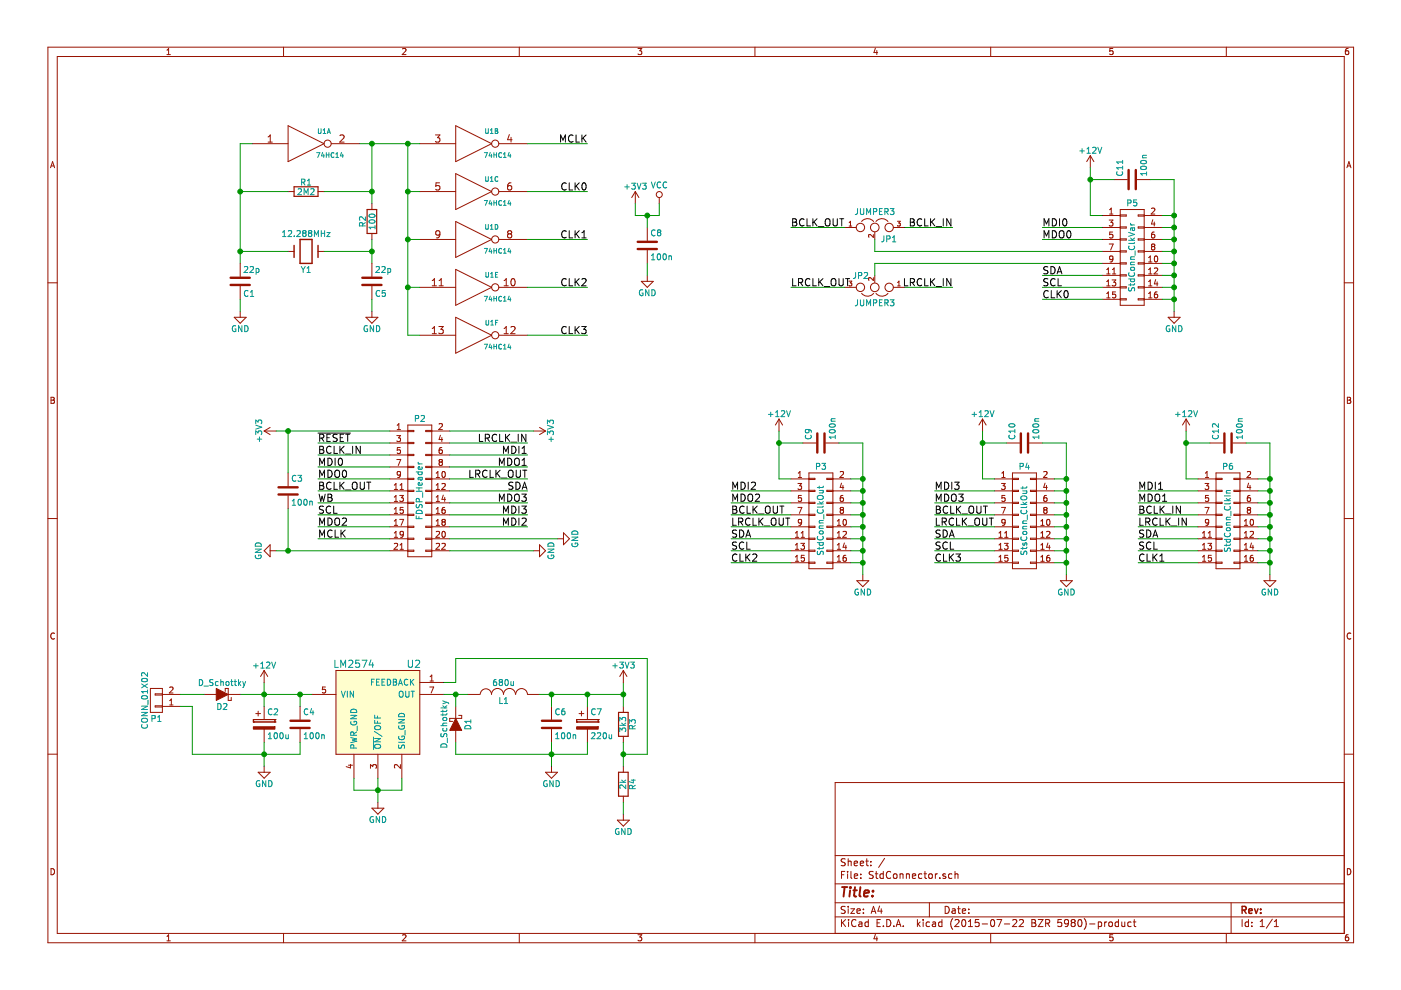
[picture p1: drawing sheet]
EESchema Schematic File Version 2
LIBS:power
LIBS:device
LIBS:transistors
LIBS:conn
LIBS:linear
LIBS:regul
LIBS:74xx
LIBS:cmos4000
LIBS:adc-dac
LIBS:memory
LIBS:xilinx
LIBS:microcontrollers
LIBS:dsp
LIBS:microchip
LIBS:analog_switches
LIBS:motorola
LIBS:texas
LIBS:intel
LIBS:audio
LIBS:interface
LIBS:digital-audio
LIBS:philips
LIBS:display
LIBS:cypress
LIBS:siliconi
LIBS:opto
LIBS:atmel
LIBS:contrib
LIBS:valves
LIBS:texas_instruments
LIBS:StdConnector-cache
EELAYER 25 0
EELAYER END
$Descr A4 11693 8268
encoding utf-8
Sheet 1 1
Title ""
Date ""
Rev ""
Comp ""
Comment1 ""
Comment2 ""
Comment3 ""
Comment4 ""
$EndDescr
$Comp
L CONN_02X11 P2
U 1 1
P 3500 4100
F 0 "P2" H 3500 4700 50  0000 C CNN
F 1 "FDSP_Header" V 3500 4100 50  0000 C CNN
F 2 "Socket_Strips:Socket_Strip_Straight_2x11" H 3500 2900 60  0001 C CNN
F 3 "" H 3500 2900 60  0000 C CNN
	1    3500 4100
	1    0    0    -1  
$EndComp
$Comp
L +3V3 #PWR104
U 1 1
P 2300 3600
F 0 "#PWR104" H 2300 3450 50  0001 C CNN
F 1 "+3V3" H 2300 3740 50  0000 C CNN
F 2 "" H 2300 3600 60  0000 C CNN
F 3 "" H 2300 3600 60  0000 C CNN
	1    2300 3600
	0    -1   -1   0   
$EndComp
$Comp
L +3V3 #PWR108
U 1 1
P 4450 3600
F 0 "#PWR108" H 4450 3450 50  0001 C CNN
F 1 "+3V3" H 4450 3740 50  0000 C CNN
F 2 "" H 4450 3600 60  0000 C CNN
F 3 "" H 4450 3600 60  0000 C CNN
	1    4450 3600
	0    1    1    0   
$EndComp
Wire Wire Line
	4450 3600 3750 3600
Wire Wire Line
	2300 3600 3250 3600
$Comp
L GND #PWR105
U 1 1
P 2300 4600
F 0 "#PWR105" H 2300 4350 50  0001 C CNN
F 1 "GND" H 2300 4450 50  0000 C CNN
F 2 "" H 2300 4600 60  0000 C CNN
F 3 "" H 2300 4600 60  0000 C CNN
	1    2300 4600
	0    1    1    0   
$EndComp
$Comp
L GND #PWR111
U 1 1
P 4650 4500
F 0 "#PWR111" H 4650 4250 50  0001 C CNN
F 1 "GND" H 4650 4350 50  0000 C CNN
F 2 "" H 4650 4500 60  0000 C CNN
F 3 "" H 4650 4500 60  0000 C CNN
	1    4650 4500
	0    -1   1    0   
$EndComp
$Comp
L GND #PWR109
U 1 1
P 4450 4600
F 0 "#PWR109" H 4450 4350 50  0001 C CNN
F 1 "GND" H 4450 4450 50  0000 C CNN
F 2 "" H 4450 4600 60  0000 C CNN
F 3 "" H 4450 4600 60  0000 C CNN
	1    4450 4600
	0    -1   -1   0   
$EndComp
Wire Wire Line
	4450 4600 3750 4600
Wire Wire Line
	2300 4600 3250 4600
Wire Wire Line
	4650 4500 3750 4500
Text Label 2650 4500 0    60   ~ 0
MCLK
Wire Wire Line
	3250 4500 2650 4500
Text Label 2650 3700 0    60   ~ 0
~RESET
Wire Wire Line
	2650 3700 3250 3700
Text Label 2650 3800 0    60   ~ 0
BCLK_IN
Text Label 2650 3900 0    60   ~ 0
MDI0
Text Label 2650 4000 0    60   ~ 0
MDO0
Text Label 2650 4100 0    60   ~ 0
BCLK_OUT
Text Label 2650 4200 0    60   ~ 0
WB
Text Label 2650 4300 0    60   ~ 0
SCL
Text Label 2650 4400 0    60   ~ 0
MDO2
Wire Wire Line
	3250 4400 2650 4400
Wire Wire Line
	2650 4300 3250 4300
Wire Wire Line
	3250 4200 2650 4200
Wire Wire Line
	2650 4100 3250 4100
Wire Wire Line
	3250 4000 2650 4000
Wire Wire Line
	2650 3900 3250 3900
Wire Wire Line
	3250 3800 2650 3800
Text Label 4400 3700 2    60   ~ 0
LRCLK_IN
Text Label 4400 3800 2    60   ~ 0
MDI1
Text Label 4400 3900 2    60   ~ 0
MDO1
Text Label 4400 4000 2    60   ~ 0
LRCLK_OUT
Text Label 4400 4100 2    60   ~ 0
SDA
Text Label 4400 4200 2    60   ~ 0
MDO3
Text Label 4400 4300 2    60   ~ 0
MDI3
Text Label 4400 4400 2    60   ~ 0
MDI2
Wire Wire Line
	4400 3700 3750 3700
Wire Wire Line
	4400 3800 3750 3800
Wire Wire Line
	4400 4000 3750 4000
Wire Wire Line
	3750 3900 4400 3900
Wire Wire Line
	4400 4100 3750 4100
Wire Wire Line
	4400 4200 3750 4200
Wire Wire Line
	4400 4300 3750 4300
Wire Wire Line
	4400 4400 3750 4400
$Comp
L C C3
U 1 1
P 2400 4100
F 0 "C3" H 2425 4200 50  0000 L CNN
F 1 "100n" H 2425 4000 50  0000 L CNN
F 2 "Capacitors_SMD:C_0805_HandSoldering" H 2438 3950 30  0001 C CNN
F 3 "" H 2400 4100 60  0000 C CNN
	1    2400 4100
	1    0    0    -1  
$EndComp
Wire Wire Line
	2400 3950 2400 3600
Connection ~ 2400 3600
Wire Wire Line
	2400 4250 2400 4600
Connection ~ 2400 4600
$Comp
L 74HC14 U1
U 1 1
P 2550 1200
F 0 "U1" H 2700 1300 40  0000 C CNN
F 1 "74HC14" H 2750 1100 40  0000 C CNN
F 2 "Housings_SOIC:SOIC-14_3.9x8.7mm_Pitch1.27mm" H 2550 1200 60  0001 C CNN
F 3 "" H 2550 1200 60  0000 C CNN
	1    2550 1200
	1    0    0    -1  
$EndComp
$Comp
L 74HC14 U1
U 2 1
P 3950 1200
F 0 "U1" H 4100 1300 40  0000 C CNN
F 1 "74HC14" H 4150 1100 40  0000 C CNN
F 2 "Housings_SOIC:SOIC-14_3.9x8.7mm_Pitch1.27mm" H 3950 1200 60  0001 C CNN
F 3 "" H 3950 1200 60  0000 C CNN
	2    3950 1200
	1    0    0    -1  
$EndComp
Wire Wire Line
	3000 1200 3500 1200
Wire Wire Line
	2000 1200 2000 2200
Wire Wire Line
	2000 1200 2100 1200
$Comp
L R R1
U 1 1
P 2550 1600
F 0 "R1" V 2630 1600 50  0000 C CNN
F 1 "2M2" V 2550 1600 50  0000 C CNN
F 2 "Resistors_SMD:R_0805_HandSoldering" V 2480 1600 30  0001 C CNN
F 3 "" H 2550 1600 30  0000 C CNN
	1    2550 1600
	0    1    -1   0   
$EndComp
Wire Wire Line
	2000 1600 2400 1600
Wire Wire Line
	2700 1600 3100 1600
Wire Wire Line
	3100 2000 3100 2200
Wire Wire Line
	3100 1200 3100 1700
Connection ~ 3100 1200
Connection ~ 3100 1600
$Comp
L Crystal Y1
U 1 1
P 2550 2100
F 0 "Y1" H 2550 2250 50  0000 C CNN
F 1 "12.288MHz" H 2550 1950 50  0000 C CNN
F 2 "Crystals:Crystal_HC49-U_Vertical" H 2550 2100 60  0001 C CNN
F 3 "" H 2550 2100 60  0000 C CNN
	1    2550 2100
	1    0    0    1   
$EndComp
Wire Wire Line
	3100 2100 2700 2100
Wire Wire Line
	2400 2100 2000 2100
Connection ~ 2000 1600
$Comp
L C C5
U 1 1
P 3100 2350
F 0 "C5" H 3125 2450 50  0000 L CNN
F 1 "22p" H 3125 2250 50  0000 L CNN
F 2 "Capacitors_ThroughHole:C_Disc_D3_P2.5" H 3138 2200 30  0001 C CNN
F 3 "" H 3100 2350 60  0000 C CNN
	1    3100 2350
	1    0    0    1   
$EndComp
$Comp
L C C1
U 1 1
P 2000 2350
F 0 "C1" H 2025 2450 50  0000 L CNN
F 1 "22p" H 2025 2250 50  0000 L CNN
F 2 "Capacitors_ThroughHole:C_Disc_D3_P2.5" H 2038 2200 30  0001 C CNN
F 3 "" H 2000 2350 60  0000 C CNN
	1    2000 2350
	1    0    0    1   
$EndComp
$Comp
L GND #PWR106
U 1 1
P 3100 2600
F 0 "#PWR106" H 3100 2350 50  0001 C CNN
F 1 "GND" H 3100 2450 50  0000 C CNN
F 2 "" H 3100 2600 60  0000 C CNN
F 3 "" H 3100 2600 60  0000 C CNN
	1    3100 2600
	-1   0    0    -1  
$EndComp
$Comp
L GND #PWR101
U 1 1
P 2000 2600
F 0 "#PWR101" H 2000 2350 50  0001 C CNN
F 1 "GND" H 2000 2450 50  0000 C CNN
F 2 "" H 2000 2600 60  0000 C CNN
F 3 "" H 2000 2600 60  0000 C CNN
	1    2000 2600
	-1   0    0    -1  
$EndComp
Wire Wire Line
	3100 2600 3100 2500
Connection ~ 2000 2100
Wire Wire Line
	2000 2600 2000 2500
$Comp
L R R2
U 1 1
P 3100 1850
F 0 "R2" V 3180 1850 50  0000 C CNN
F 1 "100" V 3100 1850 50  0000 C CNN
F 2 "Resistors_SMD:R_0805_HandSoldering" V 3030 1850 30  0001 C CNN
F 3 "" H 3100 1850 30  0000 C CNN
	1    3100 1850
	-1   0    0    -1  
$EndComp
Connection ~ 3100 2100
$Comp
L 74HC14 U1
U 3 1
P 3950 1600
F 0 "U1" H 4100 1700 40  0000 C CNN
F 1 "74HC14" H 4150 1500 40  0000 C CNN
F 2 "Housings_SOIC:SOIC-14_3.9x8.7mm_Pitch1.27mm" H 3950 1600 60  0001 C CNN
F 3 "" H 3950 1600 60  0000 C CNN
	3    3950 1600
	1    0    0    -1  
$EndComp
$Comp
L 74HC14 U1
U 4 1
P 3950 2000
F 0 "U1" H 4100 2100 40  0000 C CNN
F 1 "74HC14" H 4150 1900 40  0000 C CNN
F 2 "Housings_SOIC:SOIC-14_3.9x8.7mm_Pitch1.27mm" H 3950 2000 60  0001 C CNN
F 3 "" H 3950 2000 60  0000 C CNN
	4    3950 2000
	1    0    0    -1  
$EndComp
$Comp
L 74HC14 U1
U 5 1
P 3950 2400
F 0 "U1" H 4100 2500 40  0000 C CNN
F 1 "74HC14" H 4150 2300 40  0000 C CNN
F 2 "Housings_SOIC:SOIC-14_3.9x8.7mm_Pitch1.27mm" H 3950 2400 60  0001 C CNN
F 3 "" H 3950 2400 60  0000 C CNN
	5    3950 2400
	1    0    0    -1  
$EndComp
$Comp
L 74HC14 U1
U 6 1
P 3950 2800
F 0 "U1" H 4100 2900 40  0000 C CNN
F 1 "74HC14" H 4150 2700 40  0000 C CNN
F 2 "Housings_SOIC:SOIC-14_3.9x8.7mm_Pitch1.27mm" H 3950 2800 60  0001 C CNN
F 3 "" H 3950 2800 60  0000 C CNN
	6    3950 2800
	1    0    0    -1  
$EndComp
Wire Wire Line
	3500 1600 3400 1600
Wire Wire Line
	3400 2000 3500 2000
Wire Wire Line
	3400 2400 3500 2400
Wire Wire Line
	3400 2800 3500 2800
Wire Wire Line
	3400 1200 3400 2800
Connection ~ 3400 1200
Connection ~ 3400 1600
Connection ~ 3400 2000
Connection ~ 3400 2400
Text Label 4900 1200 2    60   ~ 0
MCLK
Text Label 4900 1600 2    60   ~ 0
CLK0
Text Label 4900 2000 2    60   ~ 0
CLK1
Text Label 4900 2400 2    60   ~ 0
CLK2
Text Label 4900 2800 2    60   ~ 0
CLK3
Wire Wire Line
	4900 1200 4400 1200
Wire Wire Line
	4900 1600 4400 1600
Wire Wire Line
	4900 2000 4400 2000
Wire Wire Line
	4900 2400 4400 2400
Wire Wire Line
	4900 2800 4400 2800
$Comp
L CONN_01X02 P1
U 1 1
P 1300 5850
F 0 "P1" H 1300 6000 50  0000 C CNN
F 1 "CONN_01X02" V 1400 5850 50  0000 C CNN
F 2 "Connect:bornier2" H 1300 5850 60  0001 C CNN
F 3 "" H 1300 5850 60  0000 C CNN
	1    1300 5850
	-1   0    0    1   
$EndComp
$Comp
L LM2574 U2
U 1 1
P 3150 6150
F 0 "U2" H 3450 6750 60  0000 C CNN
F 1 "LM2574" H 2950 6750 60  0000 C CNN
F 2 "Housings_DIP:DIP-8_W7.62mm_LongPads" H 3500 6150 60  0001 C CNN
F 3 "" H 3500 6150 60  0000 C CNN
	1    3150 6150
	1    0    0    -1  
$EndComp
$Comp
L CP C2
U 1 1
P 2200 6050
F 0 "C2" H 2225 6150 50  0000 L CNN
F 1 "100u" H 2225 5950 50  0000 L CNN
F 2 "Capacitors_Elko_ThroughHole:Elko_vert_11x5mm_RM2.5_CopperClear" H 2238 5900 30  0001 C CNN
F 3 "" H 2200 6050 60  0000 C CNN
	1    2200 6050
	1    0    0    -1  
$EndComp
$Comp
L CP C7
U 1 1
P 4900 6050
F 0 "C7" H 4925 6150 50  0000 L CNN
F 1 "220u" H 4925 5950 50  0000 L CNN
F 2 "Capacitors_Elko_ThroughHole:Elko_vert_11x5mm_RM2.5_CopperClear" H 4938 5900 30  0001 C CNN
F 3 "" H 4900 6050 60  0000 C CNN
	1    4900 6050
	1    0    0    -1  
$EndComp
$Comp
L C C4
U 1 1
P 2500 6050
F 0 "C4" H 2525 6150 50  0000 L CNN
F 1 "100n" H 2525 5950 50  0000 L CNN
F 2 "Capacitors_SMD:C_0805_HandSoldering" H 2538 5900 30  0001 C CNN
F 3 "" H 2500 6050 60  0000 C CNN
	1    2500 6050
	1    0    0    -1  
$EndComp
$Comp
L C C6
U 1 1
P 4600 6050
F 0 "C6" H 4625 6150 50  0000 L CNN
F 1 "100n" H 4625 5950 50  0000 L CNN
F 2 "Capacitors_SMD:C_0805_HandSoldering" H 4638 5900 30  0001 C CNN
F 3 "" H 4600 6050 60  0000 C CNN
	1    4600 6050
	1    0    0    -1  
$EndComp
$Comp
L INDUCTOR L1
U 1 1
P 4200 5800
F 0 "L1" V 4150 5800 50  0000 C CNN
F 1 "680u" V 4300 5800 50  0000 C CNN
F 2 "Capacitors_Elko_ThroughHole:Elko_vert_11.2x6.3mm_RM2.5_CopperClear" H 4200 5800 60  0001 C CNN
F 3 "" H 4200 5800 60  0000 C CNN
	1    4200 5800
	0    -1   -1   0   
$EndComp
Wire Wire Line
	4900 5800 4900 5900
Wire Wire Line
	4500 5800 5200 5800
Wire Wire Line
	4600 5800 4600 5900
Connection ~ 4600 5800
Wire Wire Line
	3700 5800 3900 5800
Wire Wire Line
	2000 5800 2600 5800
Wire Wire Line
	2500 5800 2500 5900
Wire Wire Line
	2200 5700 2200 5900
Connection ~ 2500 5800
Connection ~ 2200 5800
$Comp
L GND #PWR103
U 1 1
P 2200 6400
F 0 "#PWR103" H 2200 6150 50  0001 C CNN
F 1 "GND" H 2200 6250 50  0000 C CNN
F 2 "" H 2200 6400 60  0000 C CNN
F 3 "" H 2200 6400 60  0000 C CNN
	1    2200 6400
	-1   0    0    -1  
$EndComp
Wire Wire Line
	1500 5900 1600 5900
Wire Wire Line
	1600 5900 1600 6300
Wire Wire Line
	1600 6300 2500 6300
Wire Wire Line
	2500 6300 2500 6200
Wire Wire Line
	2200 6200 2200 6400
Connection ~ 2200 6300
$Comp
L GND #PWR107
U 1 1
P 3150 6700
F 0 "#PWR107" H 3150 6450 50  0001 C CNN
F 1 "GND" H 3150 6550 50  0000 C CNN
F 2 "" H 3150 6700 60  0000 C CNN
F 3 "" H 3150 6700 60  0000 C CNN
	1    3150 6700
	-1   0    0    -1  
$EndComp
Wire Wire Line
	3350 6600 3350 6500
Wire Wire Line
	2950 6600 3350 6600
Wire Wire Line
	2950 6600 2950 6500
Wire Wire Line
	3150 6500 3150 6700
Connection ~ 3150 6600
$Comp
L D_Schottky D1
U 1 1
P 3800 6050
F 0 "D1" H 3800 6150 50  0000 C CNN
F 1 "D_Schottky" H 3800 5950 50  0000 C CNN
F 2 "Diodes_ThroughHole:Diode_DO-35_SOD27_Horizontal_RM10" H 3800 6050 60  0001 C CNN
F 3 "" H 3800 6050 60  0000 C CNN
	1    3800 6050
	0    1    1    0   
$EndComp
$Comp
L R R3
U 1 1
P 5200 6050
F 0 "R3" V 5280 6050 50  0000 C CNN
F 1 "3k3" V 5200 6050 50  0000 C CNN
F 2 "Resistors_SMD:R_0805_HandSoldering" V 5130 6050 30  0001 C CNN
F 3 "" H 5200 6050 30  0000 C CNN
	1    5200 6050
	1    0    0    -1  
$EndComp
$Comp
L R R4
U 1 1
P 5200 6550
F 0 "R4" V 5280 6550 50  0000 C CNN
F 1 "2k" V 5200 6550 50  0000 C CNN
F 2 "Resistors_SMD:R_0805_HandSoldering" V 5130 6550 30  0001 C CNN
F 3 "" H 5200 6550 30  0000 C CNN
	1    5200 6550
	1    0    0    -1  
$EndComp
$Comp
L GND #PWR113
U 1 1
P 5200 6800
F 0 "#PWR113" H 5200 6550 50  0001 C CNN
F 1 "GND" H 5200 6650 50  0000 C CNN
F 2 "" H 5200 6800 60  0000 C CNN
F 3 "" H 5200 6800 60  0000 C CNN
	1    5200 6800
	-1   0    0    -1  
$EndComp
$Comp
L GND #PWR110
U 1 1
P 4600 6400
F 0 "#PWR110" H 4600 6150 50  0001 C CNN
F 1 "GND" H 4600 6250 50  0000 C CNN
F 2 "" H 4600 6400 60  0000 C CNN
F 3 "" H 4600 6400 60  0000 C CNN
	1    4600 6400
	-1   0    0    -1  
$EndComp
Wire Wire Line
	3800 5900 3800 5800
Connection ~ 3800 5800
Wire Wire Line
	3800 6200 3800 6300
Wire Wire Line
	3800 6300 4900 6300
Wire Wire Line
	4900 6300 4900 6200
Wire Wire Line
	4600 6200 4600 6400
Connection ~ 4600 6300
Wire Wire Line
	5200 5700 5200 5900
Connection ~ 4900 5800
Wire Wire Line
	5200 6200 5200 6400
Wire Wire Line
	5200 6800 5200 6700
Wire Wire Line
	5200 6300 5400 6300
Wire Wire Line
	5400 6300 5400 5500
Wire Wire Line
	5400 5500 3800 5500
Wire Wire Line
	3800 5500 3800 5700
Wire Wire Line
	3800 5700 3700 5700
Connection ~ 5200 6300
$Comp
L +12V #PWR102
U 1 1
P 2200 5700
F 0 "#PWR102" H 2200 5550 50  0001 C CNN
F 1 "+12V" H 2200 5840 50  0000 C CNN
F 2 "" H 2200 5700 60  0000 C CNN
F 3 "" H 2200 5700 60  0000 C CNN
	1    2200 5700
	1    0    0    -1  
$EndComp
$Comp
L +3V3 #PWR112
U 1 1
P 5200 5700
F 0 "#PWR112" H 5200 5550 50  0001 C CNN
F 1 "+3V3" H 5200 5840 50  0000 C CNN
F 2 "" H 5200 5700 60  0000 C CNN
F 3 "" H 5200 5700 60  0000 C CNN
	1    5200 5700
	1    0    0    -1  
$EndComp
Connection ~ 5200 5800
$Comp
L CONN_02X08 P5
U 1 1
P 9450 2150
F 0 "P5" H 9450 2600 50  0000 C CNN
F 1 "StdConn_ClkVar" V 9450 2150 50  0000 C CNN
F 2 "Pin_Headers:Pin_Header_Straight_2x08" H 9450 950 60  0001 C CNN
F 3 "" H 9450 950 60  0000 C CNN
	1    9450 2150
	1    0    0    -1  
$EndComp
$Comp
L GND #PWR122
U 1 1
P 9800 2600
F 0 "#PWR122" H 9800 2350 50  0001 C CNN
F 1 "GND" H 9800 2450 50  0000 C CNN
F 2 "" H 9800 2600 60  0000 C CNN
F 3 "" H 9800 2600 60  0000 C CNN
	1    9800 2600
	1    0    0    -1  
$EndComp
Wire Wire Line
	9800 1500 9800 2600
Wire Wire Line
	9800 1800 9700 1800
Wire Wire Line
	9700 1900 9800 1900
Connection ~ 9800 1900
Wire Wire Line
	9700 2000 9800 2000
Connection ~ 9800 2000
Wire Wire Line
	9700 2100 9800 2100
Connection ~ 9800 2100
Wire Wire Line
	9700 2200 9800 2200
Connection ~ 9800 2200
Wire Wire Line
	9700 2300 9800 2300
Connection ~ 9800 2300
Wire Wire Line
	9700 2400 9800 2400
Connection ~ 9800 2400
Wire Wire Line
	9700 2500 9800 2500
Connection ~ 9800 2500
$Comp
L +12V #PWR121
U 1 1
P 9100 1400
F 0 "#PWR121" H 9100 1250 50  0001 C CNN
F 1 "+12V" H 9100 1540 50  0000 C CNN
F 2 "" H 9100 1400 60  0000 C CNN
F 3 "" H 9100 1400 60  0000 C CNN
	1    9100 1400
	1    0    0    -1  
$EndComp
$Comp
L C C11
U 1 1
P 9450 1500
F 0 "C11" H 9475 1600 50  0000 L CNN
F 1 "100n" H 9475 1400 50  0000 L CNN
F 2 "Capacitors_SMD:C_0805_HandSoldering" H 9488 1350 30  0001 C CNN
F 3 "" H 9450 1500 60  0000 C CNN
	1    9450 1500
	0    -1   -1   0   
$EndComp
Wire Wire Line
	9600 1500 9800 1500
Connection ~ 9800 1800
Wire Wire Line
	9100 1400 9100 1800
Wire Wire Line
	9100 1800 9200 1800
Wire Wire Line
	9300 1500 9100 1500
Connection ~ 9100 1500
Text Label 8700 1900 0    60   ~ 0
MDI0
Text Label 8700 2000 0    60   ~ 0
MDO0
Text Label 7950 1900 2    60   ~ 0
BCLK_IN
Text Label 7950 2400 2    60   ~ 0
LRCLK_IN
Text Label 8700 2300 0    60   ~ 0
SDA
Text Label 8700 2400 0    60   ~ 0
SCL
Text Label 8700 2500 0    60   ~ 0
CLK0
Wire Wire Line
	8700 1900 9200 1900
Wire Wire Line
	9200 2000 8700 2000
Wire Wire Line
	7300 2100 9200 2100
Wire Wire Line
	7300 2200 9200 2200
Wire Wire Line
	8700 2300 9200 2300
Wire Wire Line
	9200 2400 8700 2400
Wire Wire Line
	8700 2500 9200 2500
$Comp
L CONN_02X08 P3
U 1 1
P 6850 4350
F 0 "P3" H 6850 4800 50  0000 C CNN
F 1 "StdConn_ClkOut" V 6850 4350 50  0000 C CNN
F 2 "Pin_Headers:Pin_Header_Straight_2x08" H 6850 3150 60  0001 C CNN
F 3 "" H 6850 3150 60  0000 C CNN
	1    6850 4350
	1    0    0    -1  
$EndComp
$Comp
L GND #PWR118
U 1 1
P 7200 4800
F 0 "#PWR118" H 7200 4550 50  0001 C CNN
F 1 "GND" H 7200 4650 50  0000 C CNN
F 2 "" H 7200 4800 60  0000 C CNN
F 3 "" H 7200 4800 60  0000 C CNN
	1    7200 4800
	1    0    0    -1  
$EndComp
Wire Wire Line
	7200 3700 7200 4800
Wire Wire Line
	7200 4000 7100 4000
Wire Wire Line
	7100 4100 7200 4100
Connection ~ 7200 4100
Wire Wire Line
	7100 4200 7200 4200
Connection ~ 7200 4200
Wire Wire Line
	7100 4300 7200 4300
Connection ~ 7200 4300
Wire Wire Line
	7100 4400 7200 4400
Connection ~ 7200 4400
Wire Wire Line
	7100 4500 7200 4500
Connection ~ 7200 4500
Wire Wire Line
	7100 4600 7200 4600
Connection ~ 7200 4600
Wire Wire Line
	7100 4700 7200 4700
Connection ~ 7200 4700
$Comp
L +12V #PWR117
U 1 1
P 6500 3600
F 0 "#PWR117" H 6500 3450 50  0001 C CNN
F 1 "+12V" H 6500 3740 50  0000 C CNN
F 2 "" H 6500 3600 60  0000 C CNN
F 3 "" H 6500 3600 60  0000 C CNN
	1    6500 3600
	1    0    0    -1  
$EndComp
$Comp
L C C9
U 1 1
P 6850 3700
F 0 "C9" H 6875 3800 50  0000 L CNN
F 1 "100n" H 6875 3600 50  0000 L CNN
F 2 "Capacitors_SMD:C_0805_HandSoldering" H 6888 3550 30  0001 C CNN
F 3 "" H 6850 3700 60  0000 C CNN
	1    6850 3700
	0    -1   -1   0   
$EndComp
Wire Wire Line
	7000 3700 7200 3700
Connection ~ 7200 4000
Wire Wire Line
	6500 3600 6500 4000
Wire Wire Line
	6500 4000 6600 4000
Wire Wire Line
	6700 3700 6500 3700
Connection ~ 6500 3700
Text Label 6100 4100 0    60   ~ 0
MDI2
Text Label 6100 4200 0    60   ~ 0
MDO2
Text Label 6100 4300 0    60   ~ 0
BCLK_OUT
Text Label 6100 4400 0    60   ~ 0
LRCLK_OUT
Text Label 6100 4500 0    60   ~ 0
SDA
Text Label 6100 4600 0    60   ~ 0
SCL
Text Label 6100 4700 0    60   ~ 0
CLK2
Wire Wire Line
	6100 4100 6600 4100
Wire Wire Line
	6600 4200 6100 4200
Wire Wire Line
	6100 4300 6600 4300
Wire Wire Line
	6600 4400 6100 4400
Wire Wire Line
	6100 4500 6600 4500
Wire Wire Line
	6600 4600 6100 4600
Wire Wire Line
	6100 4700 6600 4700
$Comp
L CONN_02X08 P6
U 1 1
P 10250 4350
F 0 "P6" H 10250 4800 50  0000 C CNN
F 1 "StdConn_ClkIn" V 10250 4350 50  0000 C CNN
F 2 "Pin_Headers:Pin_Header_Straight_2x08" H 10250 3150 60  0001 C CNN
F 3 "" H 10250 3150 60  0000 C CNN
	1    10250 4350
	1    0    0    -1  
$EndComp
$Comp
L GND #PWR124
U 1 1
P 10600 4800
F 0 "#PWR124" H 10600 4550 50  0001 C CNN
F 1 "GND" H 10600 4650 50  0000 C CNN
F 2 "" H 10600 4800 60  0000 C CNN
F 3 "" H 10600 4800 60  0000 C CNN
	1    10600 4800
	1    0    0    -1  
$EndComp
Wire Wire Line
	10600 3700 10600 4800
Wire Wire Line
	10600 4000 10500 4000
Wire Wire Line
	10500 4100 10600 4100
Connection ~ 10600 4100
Wire Wire Line
	10500 4200 10600 4200
Connection ~ 10600 4200
Wire Wire Line
	10500 4300 10600 4300
Connection ~ 10600 4300
Wire Wire Line
	10500 4400 10600 4400
Connection ~ 10600 4400
Wire Wire Line
	10500 4500 10600 4500
Connection ~ 10600 4500
Wire Wire Line
	10500 4600 10600 4600
Connection ~ 10600 4600
Wire Wire Line
	10500 4700 10600 4700
Connection ~ 10600 4700
$Comp
L +12V #PWR123
U 1 1
P 9900 3600
F 0 "#PWR123" H 9900 3450 50  0001 C CNN
F 1 "+12V" H 9900 3740 50  0000 C CNN
F 2 "" H 9900 3600 60  0000 C CNN
F 3 "" H 9900 3600 60  0000 C CNN
	1    9900 3600
	1    0    0    -1  
$EndComp
$Comp
L C C12
U 1 1
P 10250 3700
F 0 "C12" H 10275 3800 50  0000 L CNN
F 1 "100n" H 10275 3600 50  0000 L CNN
F 2 "Capacitors_SMD:C_0805_HandSoldering" H 10288 3550 30  0001 C CNN
F 3 "" H 10250 3700 60  0000 C CNN
	1    10250 3700
	0    -1   -1   0   
$EndComp
Wire Wire Line
	10400 3700 10600 3700
Connection ~ 10600 4000
Wire Wire Line
	9900 3600 9900 4000
Wire Wire Line
	9900 4000 10000 4000
Wire Wire Line
	10100 3700 9900 3700
Connection ~ 9900 3700
Text Label 9500 4100 0    60   ~ 0
MDI1
Text Label 9500 4200 0    60   ~ 0
MDO1
Text Label 9500 4300 0    60   ~ 0
BCLK_IN
Text Label 9500 4400 0    60   ~ 0
LRCLK_IN
Text Label 9500 4500 0    60   ~ 0
SDA
Text Label 9500 4600 0    60   ~ 0
SCL
Text Label 9500 4700 0    60   ~ 0
CLK1
Wire Wire Line
	9500 4100 10000 4100
Wire Wire Line
	10000 4200 9500 4200
Wire Wire Line
	9500 4300 10000 4300
Wire Wire Line
	10000 4400 9500 4400
Wire Wire Line
	9500 4500 10000 4500
Wire Wire Line
	10000 4600 9500 4600
Wire Wire Line
	9500 4700 10000 4700
$Comp
L CONN_02X08 P4
U 1 1
P 8550 4350
F 0 "P4" H 8550 4800 50  0000 C CNN
F 1 "StsConn_ClkOut" V 8550 4350 50  0000 C CNN
F 2 "Pin_Headers:Pin_Header_Straight_2x08" H 8550 3150 60  0001 C CNN
F 3 "" H 8550 3150 60  0000 C CNN
	1    8550 4350
	1    0    0    -1  
$EndComp
$Comp
L GND #PWR120
U 1 1
P 8900 4800
F 0 "#PWR120" H 8900 4550 50  0001 C CNN
F 1 "GND" H 8900 4650 50  0000 C CNN
F 2 "" H 8900 4800 60  0000 C CNN
F 3 "" H 8900 4800 60  0000 C CNN
	1    8900 4800
	1    0    0    -1  
$EndComp
Wire Wire Line
	8900 3700 8900 4800
Wire Wire Line
	8900 4000 8800 4000
Wire Wire Line
	8800 4100 8900 4100
Connection ~ 8900 4100
Wire Wire Line
	8800 4200 8900 4200
Connection ~ 8900 4200
Wire Wire Line
	8800 4300 8900 4300
Connection ~ 8900 4300
Wire Wire Line
	8800 4400 8900 4400
Connection ~ 8900 4400
Wire Wire Line
	8800 4500 8900 4500
Connection ~ 8900 4500
Wire Wire Line
	8800 4600 8900 4600
Connection ~ 8900 4600
Wire Wire Line
	8800 4700 8900 4700
Connection ~ 8900 4700
$Comp
L +12V #PWR119
U 1 1
P 8200 3600
F 0 "#PWR119" H 8200 3450 50  0001 C CNN
F 1 "+12V" H 8200 3740 50  0000 C CNN
F 2 "" H 8200 3600 60  0000 C CNN
F 3 "" H 8200 3600 60  0000 C CNN
	1    8200 3600
	1    0    0    -1  
$EndComp
$Comp
L C C10
U 1 1
P 8550 3700
F 0 "C10" H 8575 3800 50  0000 L CNN
F 1 "100n" H 8575 3600 50  0000 L CNN
F 2 "Capacitors_SMD:C_0805_HandSoldering" H 8588 3550 30  0001 C CNN
F 3 "" H 8550 3700 60  0000 C CNN
	1    8550 3700
	0    -1   -1   0   
$EndComp
Wire Wire Line
	8700 3700 8900 3700
Connection ~ 8900 4000
Wire Wire Line
	8200 3600 8200 4000
Wire Wire Line
	8200 4000 8300 4000
Wire Wire Line
	8400 3700 8200 3700
Connection ~ 8200 3700
Text Label 7800 4100 0    60   ~ 0
MDI3
Text Label 7800 4200 0    60   ~ 0
MDO3
Text Label 7800 4300 0    60   ~ 0
BCLK_OUT
Text Label 7800 4400 0    60   ~ 0
LRCLK_OUT
Text Label 7800 4500 0    60   ~ 0
SDA
Text Label 7800 4600 0    60   ~ 0
SCL
Text Label 7800 4700 0    60   ~ 0
CLK3
Wire Wire Line
	7800 4100 8300 4100
Wire Wire Line
	8300 4200 7800 4200
Wire Wire Line
	7800 4300 8300 4300
Wire Wire Line
	8300 4400 7800 4400
Wire Wire Line
	7800 4500 8300 4500
Wire Wire Line
	8300 4600 7800 4600
Wire Wire Line
	7800 4700 8300 4700
$Comp
L JUMPER3 JP1
U 1 1
P 7300 1900
F 0 "JP1" H 7350 1800 50  0000 L CNN
F 1 "JUMPER3" H 7300 2000 50  0000 C BNN
F 2 "Pin_Headers:Pin_Header_Straight_1x03" H 7300 1900 60  0001 C CNN
F 3 "" H 7300 1900 60  0000 C CNN
	1    7300 1900
	1    0    0    -1  
$EndComp
$Comp
L JUMPER3 JP2
U 1 1
P 7300 2400
F 0 "JP2" H 7350 2300 50  0000 L CNN
F 1 "JUMPER3" H 7300 2500 50  0000 C BNN
F 2 "Pin_Headers:Pin_Header_Straight_1x03" H 7300 2400 60  0001 C CNN
F 3 "" H 7300 2400 60  0000 C CNN
	1    7300 2400
	-1   0    0    1   
$EndComp
Wire Wire Line
	7300 2200 7300 2300
Wire Wire Line
	7300 2000 7300 2100
Wire Wire Line
	7950 2400 7550 2400
Wire Wire Line
	7950 1900 7550 1900
Text Label 6600 1900 0    60   ~ 0
BCLK_OUT
Text Label 6600 2400 0    60   ~ 0
LRCLK_OUT
Wire Wire Line
	7050 1900 6600 1900
Wire Wire Line
	6600 2400 7050 2400
$Comp
L VCC #PWR116
U 1 1
P 5500 1700
F 0 "#PWR116" H 5500 1550 50  0001 C CNN
F 1 "VCC" H 5500 1850 50  0000 C CNN
F 2 "" H 5500 1700 60  0000 C CNN
F 3 "" H 5500 1700 60  0000 C CNN
	1    5500 1700
	1    0    0    -1  
$EndComp
$Comp
L +3V3 #PWR114
U 1 1
P 5300 1700
F 0 "#PWR114" H 5300 1550 50  0001 C CNN
F 1 "+3V3" H 5300 1840 50  0000 C CNN
F 2 "" H 5300 1700 60  0000 C CNN
F 3 "" H 5300 1700 60  0000 C CNN
	1    5300 1700
	1    0    0    -1  
$EndComp
$Comp
L GND #PWR115
U 1 1
P 5400 2300
F 0 "#PWR115" H 5400 2050 50  0001 C CNN
F 1 "GND" H 5400 2150 50  0000 C CNN
F 2 "" H 5400 2300 60  0000 C CNN
F 3 "" H 5400 2300 60  0000 C CNN
	1    5400 2300
	1    0    0    -1  
$EndComp
$Comp
L C C8
U 1 1
P 5400 2050
F 0 "C8" H 5425 2150 50  0000 L CNN
F 1 "100n" H 5425 1950 50  0000 L CNN
F 2 "Capacitors_SMD:C_0805_HandSoldering" H 5438 1900 30  0001 C CNN
F 3 "" H 5400 2050 60  0000 C CNN
	1    5400 2050
	1    0    0    -1  
$EndComp
Wire Wire Line
	5300 1700 5300 1800
Wire Wire Line
	5300 1800 5500 1800
Wire Wire Line
	5500 1800 5500 1700
Wire Wire Line
	5400 1800 5400 1900
Connection ~ 5400 1800
Wire Wire Line
	5400 2200 5400 2300
$Comp
L D_Schottky D2
U 1 1
P 1850 5800
F 0 "D2" H 1850 5900 50  0000 C CNN
F 1 "D_Schottky" H 1850 5700 50  0000 C CNN
F 2 "Diodes_ThroughHole:Diode_DO-35_SOD27_Horizontal_RM10" H 1850 5800 60  0001 C CNN
F 3 "" H 1850 5800 60  0000 C CNN
	1    1850 5800
	-1   0    0    1   
$EndComp
Wire Wire Line
	1700 5800 1500 5800
$EndSCHEMATC
